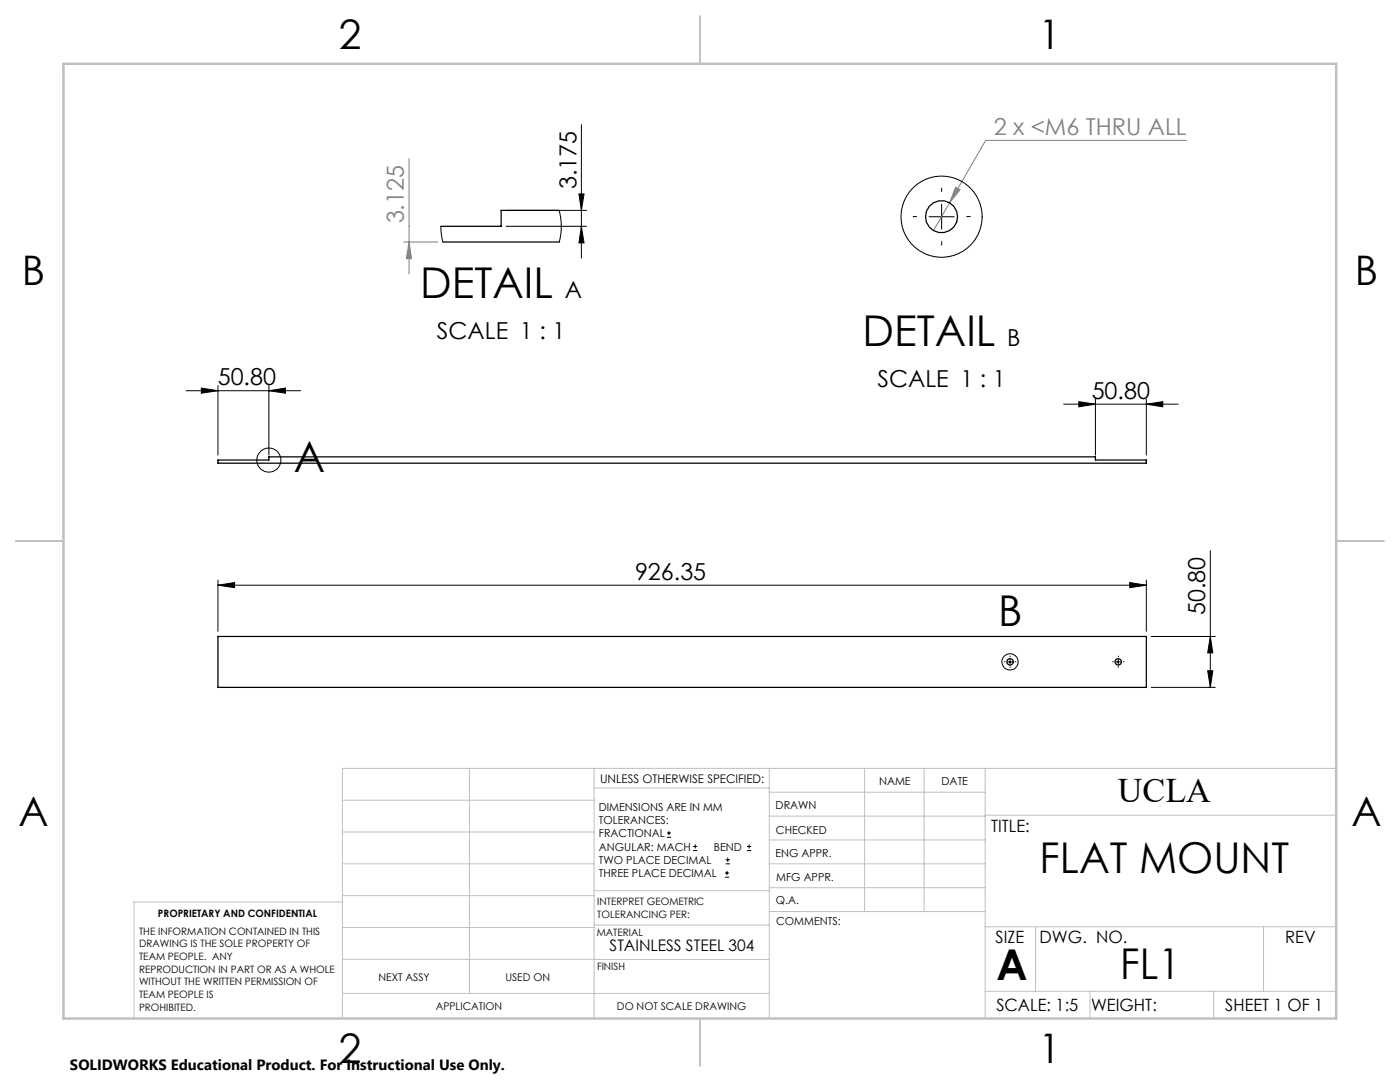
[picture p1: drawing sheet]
<svg xmlns="http://www.w3.org/2000/svg" width="279mm" height="216mm" viewBox="0 0 279 216" stroke-linecap="round" stroke-linejoin="round" font-family="sans-serif">
<g fill="none" stroke="#000" stroke-width=".2">
<path d="M115.5 38.7h1.1l-.6 3.3zM116 24.9v26.6M101 45.2h16.1M101 42h16.1M116 45.2l.6 3.3h-1.1zM185.4 43.3h5M187.9 40.7v5M37.1 78h22.9M40.2 77.4l3.3 .6-3.3 .5zM43.5 76.9v13.9M53.7 78l3.3-.6v1.1zM53.7 76.9v13.9"/>
<path d="M218.6 79.7v11.1M228.8 79.7v11.1M212.3 80.6h22.8M215.3 80.2l3.3 .4-3.3 .6zM228.8 80.6l3.3-.4v1zM43.5 116.8l3.3-.6v1.1zM43.5 115.7v10.3M43.5 116.8h185.3M225.5 116.2l3.3 .6-3.3 .5zM228.8 115.7v10.3M241.5 109.9v27.3M201.1 132.1h1"/>
<path d="M201.6 131.6v1M222.7 132.1h1M223.2 131.6v1M229.8 127h12.7M229.8 137.2h12.7M241 133.8h1l-.5 3.4zM241.5 127l.5 3.3h-1zM133.1 167.1h.8M133.1 166.2h.8M133.5 165.8v.9M138.3 169.7h.8M138.3 168.9h.8"/>
<path d="M138.7 168.5v.8M144.7 175h.8M144.7 174.2h.8M144.8 172.4h.9M144.8 171.6h.9M145.1 173.8v.8M145.2 171.1v.9M149.1 169.7h.8M149.1 168.9h.8M149.5 168.5v.8"/>
<circle cx="53.7" cy="91.8" r="2.4"/>
<circle cx="201.6" cy="132.1" r="1.63"/>
</g>
<path d="M81.6 31.7v22.9M190.7 37.4l.9 .5-2.1 2.6zM236.8 28h-40.1l-10.4 18M80.6 48.3h6.8M81.6 48.3l.5 3.3h-1z" fill="none" stroke="#808080" stroke-width=".2"/>
<path d="M187.9 38.2v-.7M182.9 43.2h-.7M187.9 48.2v.7M192.9 43.2h.7M200.6 132.1h-.1M201.6 131.1v-.2M201.6 133.1v.1M202.6 132.1h.1M222.2 132.1h-.1M223.2 131.1v-.2M223.2 133.1v.1M224.2 132.1h.1" fill="none" stroke="#000" stroke-width=".2" stroke-dasharray="15.2 1.3 1.3 1.3"/>
<g fill="none" stroke="#c0c0c0" stroke-width=".2">
<path d="M68.3 159.7h50.3M93.7 153.3v44.9M118.6 153.3v49.9M118.6 157.2h34.9M153.5 153.3v49.9M153.5 158.1h43.1M172.5 153.3v28.6M184.4 153.3v28.6M196.6 153.3v49.9M266.7 153.3h-198.4v49.9M68.3 178.7h50.3M68.3 172.4h50.3"/>
<path d="M68.3 166h50.3M68.3 180h-41.6v23.2M118.6 177.7h35M153.5 167.6h43.1M153.5 162.8h43.1M153.5 172.4h43.1M153.5 177.1h43.1M196.6 162.7h70.1M68.3 198.2h85.2M68.3 191.4l85.2 .1M68.3 185.1h50.3M118.6 184.6h35"/>
<path d="M153.6 181.9h43M196.6 197.8h70.1M196.6 184.9h70.1M206.7 184.9v12.9M217.5 197.8v5.4M242.2 197.8v5.4M252.2 184.9v12.9"/>
</g>
<path d="M139.7 3.2v9.5M3.1 107.9h9.6M266.7 107.9h9.5M139.7 203.2v9.6" fill="none" stroke="#c0c0c0" stroke-width=".25"/>
<path d="M12.7 12.7h254v190.5h-254z" fill="none" stroke="#c0c0c0" stroke-width=".5"/>
<g fill="#000">
<path d="M116 45.2l.6 3.3h-1.1zM115.5 38.7h1.1l-.6 3.3z"/>
<path d="M215.3 80.2l3.3 .4-3.3 .6zM228.8 80.6l3.3-.4v1zM40.2 77.4l3.3 .6-3.3 .5zM53.7 78l3.3-.6v1.1z"/>
<path d="M43.5 116.8l3.3-.6v1.1zM225.5 116.2l3.3 .6-3.3 .5z"/>
<path d="M241.5 127l.5 3.3h-1zM241 133.8h1l-.5 3.4z"/>
</g>
<g fill="#808080">
<path d="M190.7 37.4l.9 .5-2.1 2.6z"/>
<path d="M81.6 48.3l.5 3.3h-1z"/>
</g>
<g fill="none" stroke="#000" stroke-width=".25">
<path d="M88.4 48.3h23.2M111.6 42h-11.6v3.2h-12M43.5 91.8h10.2v-.6h164.9v.6h10.2v.6h-185.3zM43.5 127h185.3v10.2h-185.3z"/>
<circle cx="187.9" cy="43.2" r="3.2"/>
<circle cx="201.6" cy="132.1" r=".63"/>
<circle cx="223.2" cy="132.1" r=".63"/>
</g>
<g fill="none" stroke="#000" stroke-width=".2">
<path d="M88 45.2l.1 1.4 .3 1.7M111.6 42l.4 2.4v2l-.4 1.9"/>
<circle cx="187.9" cy="43.2" r="8.1"/>
</g>
<g font-size="8.5">
<text x="83.9" y="59.5">DETAIL</text>
<text x="172.2" y="69">DETAIL</text>
<text x="58.6" y="94.1">A</text>
<text x="199.2" y="125">B</text>
<text x="207.5" y="174.2">FLAT MOUNT</text>
<text x="198.9" y="195.5">A</text>
<text x="223.6" y="195.4">FL1</text>
</g>
<g font-size="8.1">
<text x="67.6" y="9.7">2</text>
<text x="207.3" y="9.7">1</text>
<text x="4.4" y="57">B</text>
<text x="270.4" y="57">B</text>
<text x="3.7" y="164.9">A</text>
<text x="269.7" y="164.9">A</text>
<text x="67.6" y="212.2">2</text>
<text x="207.3" y="212.2">1</text>
</g>
<text font-size="6.9" x="223.1" y="160.1">UCLA</text>
<g font-size="4.7" fill="#808080">
<text x="198.3" y="27">2 x &lt;M6 THRU ALL</text>
<text x="80.6" y="44.6" transform="rotate(-90 80.6 44.6)">3.125</text>
</g>
<g font-size="4.7">
<text x="115" y="37.8" transform="rotate(-90 115 37.8)">3.175</text>
<text x="112.7" y="59.5">A</text>
<text x="87.2" y="67.7">SCALE 1 : 1</text>
<text x="201" y="69">B</text>
<text x="43.5" y="76.9">50.80</text>
<text x="175.1" y="77.2">SCALE 1 : 1</text>
<text x="217.9" y="79.6">50.80</text>
<text x="126.7" y="115.7">926.35</text>
<text x="240.5" y="122.8" transform="rotate(-90 240.5 122.8)">50.80</text>
</g>
<g font-size="3.4">
<text x="197.8" y="166">TITLE:</text>
<text x="198.7" y="188.1">SIZE</text>
<text x="207.5" y="188.1">DWG. NO.</text>
<text x="256.5" y="188.2">REV</text>
<text x="198.8" y="201.7">SCALE: 1:5</text>
<text x="217.7" y="201.8">WEIGHT:</text>
<text x="244.5" y="201.7">SHEET 1 OF 1</text>
</g>
<text font-size="3.2" x="121.7" y="189.8">STAINLESS STEEL 304</text>
<text font-size="3" x="14" y="213.5">SOLIDWORKS Educational Product. For Instructional Use Only.</text>
<text font-size="2.4" x="119.8" y="156.2">UNLESS OTHERWISE SPECIFIED:</text>
<g font-size="2.2">
<text x="119.5" y="161.8">DIMENSIONS ARE IN MM</text>
<text x="154.8" y="161.4">DRAWN</text>
<text x="175.4" y="156.6">NAME</text>
<text x="187.9" y="156.7">DATE</text>
<text x="119.5" y="164.4">TOLERANCES:</text>
<text x="119.5" y="167.1">FRACTIONAL</text>
<text x="154.9" y="166.3">CHECKED</text>
<text x="119.5" y="169.7">ANGULAR: MACH</text>
<text x="119.5" y="172.4">TWO PLACE DECIMAL</text>
<text x="142.5" y="169.7">BEND</text>
<text x="154.8" y="171">ENG APPR.</text>
<text x="119.5" y="175">THREE PLACE DECIMAL</text>
<text x="154.9" y="175.7">MFG APPR.</text>
<text x="154.9" y="180.4">Q.A.</text>
<text x="154.9" y="184.6">COMMENTS:</text>
</g>
<g font-size="2.1">
<text x="75.5" y="195.7">NEXT ASSY</text>
<text x="100.9" y="195.7">USED ON</text>
<text x="86.9" y="201.5">APPLICATION</text>
<text x="123.1" y="201.6">DO NOT SCALE DRAWING</text>
</g>
<g font-size="2">
<text x="31.5" y="182.9">PROPRIETARY AND CONFIDENTIAL</text>
<text x="119.2" y="180.6">INTERPRET GEOMETRIC</text>
<text x="119.2" y="183.1">TOLERANCING PER:</text>
<text x="27.8" y="186.5">THE INFORMATION CONTAINED IN THIS</text>
<text x="27.8" y="189">DRAWING IS THE SOLE PROPERTY OF</text>
<text x="27.8" y="191.6">TEAM PEOPLE. ANY</text>
<text x="119.1" y="186.7">MATERIAL</text>
<text x="27.8" y="194.1">REPRODUCTION IN PART OR AS A WHOLE</text>
<text x="27.8" y="196.6">WITHOUT THE WRITTEN PERMISSION OF</text>
<text x="119.1" y="193.5">FINISH</text>
<text x="27.8" y="199.1">TEAM PEOPLE IS</text>
<text x="27.8" y="201.7">PROHIBITED.</text>
</g>
</svg>
